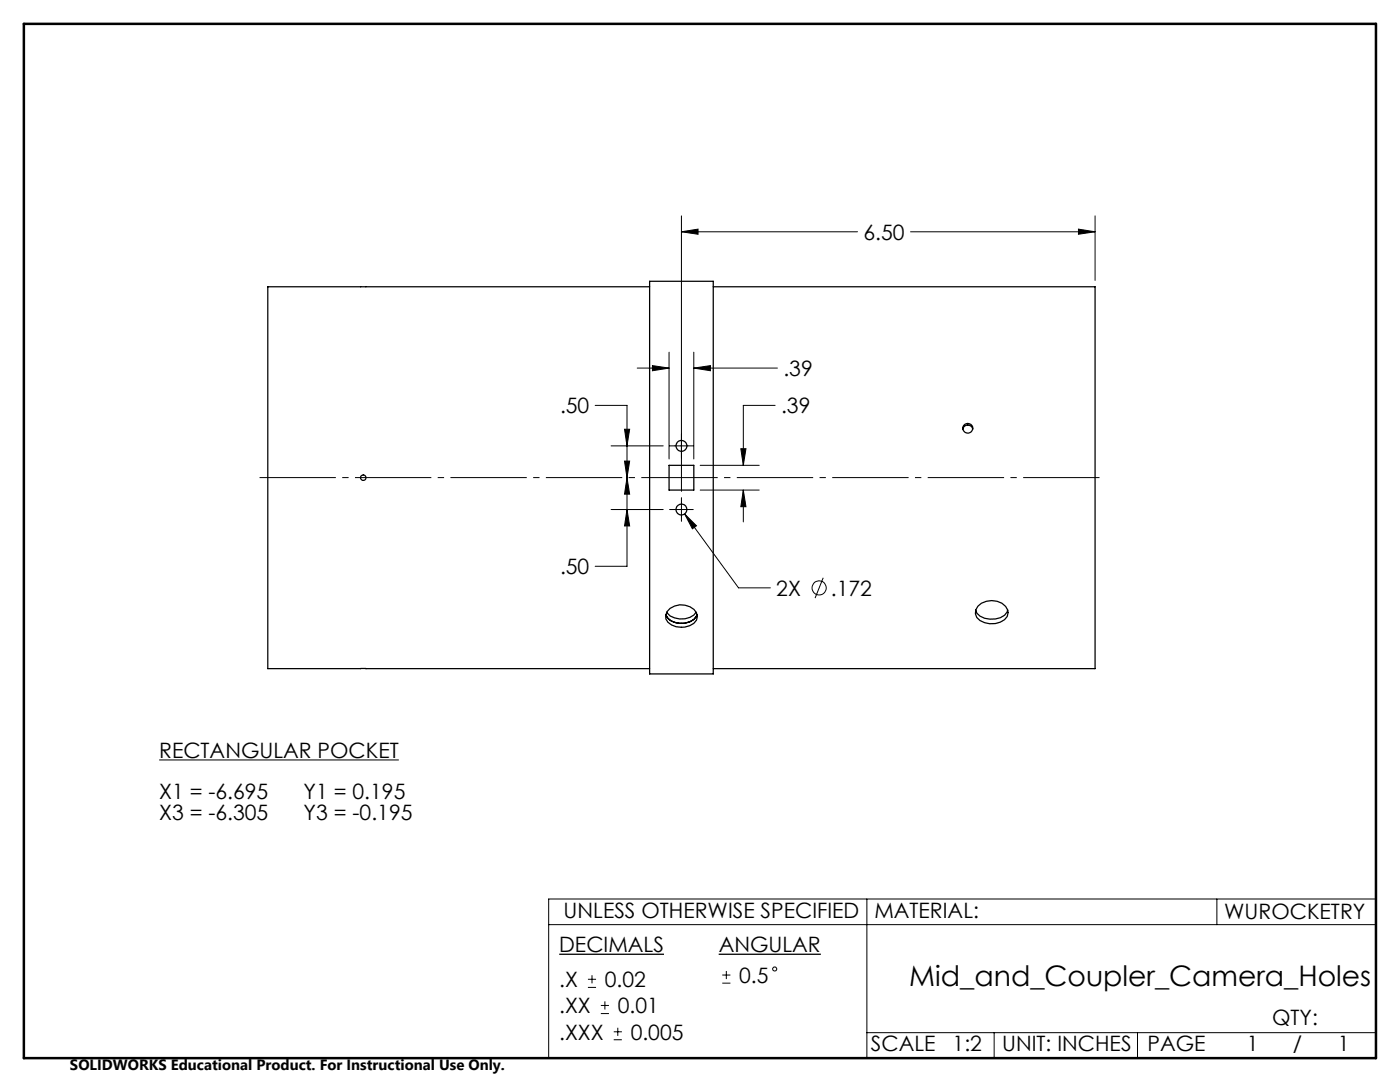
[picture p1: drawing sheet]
<svg xmlns="http://www.w3.org/2000/svg" width="279mm" height="216mm" viewBox="0 0 279 216" stroke-linecap="round" stroke-linejoin="round" font-family="sans-serif">
<g fill="none" stroke="#000" stroke-width=".25">
<path d="M129.6 56.1h12.7v78.4h-12.7zM129.6 57.2h-76.2v76.2h76.2M142.3 57.2h76.2v76.2h-76.2M133.5 92.9h5v4.9h-5zM192.2 85.6a1.01 1.01 0 0 1 .9-.8 1.01 1.01 0 0 1 1 .8M132.9 122.6a3.2 3.2 0 0 0 3.8 1.8 2.49 2.49 0 0 0 2.4-1.8 2.49 2.49 0 0 1-2.4 1.8 3.9 3.9 0 0 1-3.6-1.2zM133.1 122.2a3.8 3.8 0 0 0 5.8 0M133.7 121.4a3.7 3.7 0 0 1 5.3 .9 1.87 1.87 0 0 1-1.3 2.5 3.7 3.7 0 0 1-4.8-1.3v-.7l.2-.8zM195.2 121a3.8 3.8 0 0 1 5.9 .7 1.96 1.96 0 0 1-1.5 2.4 4.3 4.3 0 0 1-4.7-.9l-.2-.7v-.8zM201.1 121.7a2.43 2.43 0 0 1-2.5 1.8 3.9 3.9 0 0 1-3.7-1.2l-.2-.6"/>
<circle cx="72.5" cy="95.3" r=".55"/>
<circle cx="136" cy="89" r="1.09"/>
<circle cx="193.1" cy="85.5" r=".97"/>
<circle cx="136" cy="101.7" r="1.09"/>
</g>
<g fill="none" stroke="#000" stroke-width=".2">
<path d="M136 46.2l3.3-.5v1zM136 43.1v54.9M136 46.2h35.1M181.7 46.2h36.8M215.2 45.7l3.3 .5-3.3 .5zM218.5 43.1v12.9M127.2 73.4h6.3M130.2 73l3.3 .4-3.3 .6zM133.5 70.3v21.3M138.5 73.4l3.3-.4v1zM138.5 70.3v21.3M138.5 73.4h16.7"/>
<path d="M118.8 80.9h6.3v32.1h-6.3M122 89h10.4M124.6 85.7h1.1l-.6 3.3zM124.6 92h1.1l-.6 3.3zM125.1 95.3l.6 3.3h-1.1zM133.6 89h4.8M136 99.3v4.7M139.7 97.8h11.8M139.7 92.9h11.8M147.8 89.5h1.1l-.6 3.4zM148.3 97.8v6.3M148.3 97.8l.6 3.3h-1.1z"/>
<path d="M154.7 80.9h-6.4v12M122 101.7h10.4M125.1 101.7l.6 3.3h-1.1zM133.6 101.7h4.8M136.6 102.6l2.4 2.3-.8 .6zM136.6 102.6l10.8 14.7h6.3M164.3 115.3l-1.6 4M31.8 151.6h47.8M173 179.4v31.7M242.9 179.4v5.1M274.6 179.4h-165.1v31.7M109.5 184.5h165.1"/>
<path d="M117.3 197h1.7M117.3 195.4h1.7M118.1 194.6v1.6M120.7 199.8v1.6M144.1 196.2h1.7M144.1 194.6h1.7M145 193.7v1.7M119.9 202.2h1.6M119.9 200.6h1.6M122.5 207.5h1.6M122.5 205.9h1.6M123.3 205.1v1.6"/>
<path d="M173 206.1h101.6M198.4 206.1v5M227 206.1v5"/>
<circle cx="163.5" cy="117.3" r="1.41"/>
<circle cx="154.6" cy="193.4" r=".41"/>
</g>
<path d="M111.6 190.4h20.9M143.4 190.4h20.4" fill="none" stroke="#000" stroke-width=".26"/>
<path d="M50.7 95.3h169.9" fill="none" stroke="#000" stroke-width=".2" stroke-dasharray="15.2 1.3 1.3 1.3" stroke-dashoffset="-1.1" stroke-linecap="butt"/>
<path d="M4.8 4.8h269.8v206.3h-269.8z" fill="none" stroke="#000" stroke-width=".5"/>
<path d="M125.1 95.3l.6 3.3h-1.1zM124.6 85.7h1.1l-.6 3.3zM125.1 101.7l.6 3.3h-1.1zM124.6 92h1.1l-.6 3.3zM215.2 45.7l3.3 .5-3.3 .5zM136 46.2l3.3-.5v1zM148.3 97.8l.6 3.3h-1.1zM147.8 89.5h1.1l-.6 3.4zM138.5 73.4l3.3-.4v1zM130.2 73l3.3 .4-3.3 .6zM136.6 102.6l1.6 2.9 .8-.6z" fill="#000"/>
<text font-size="5.6" x="181.5" y="196.7">Mid_and_Coupler_Camera_Holes</text>
<g font-size="4.2">
<text x="172.3" y="47.8">6.50</text>
<text x="156.3" y="75">.39</text>
<text x="111.8" y="82.5">.50</text>
<text x="155.9" y="82.5">.39</text>
<text x="111.8" y="114.6">.50</text>
<text x="154.9" y="118.8">2X</text>
<text x="165.8" y="118.8">.172</text>
<text x="31.8" y="151.2">RECTANGULAR POCKET</text>
<text x="31.8" y="159.5">X1 = -6.695</text>
<text x="60.6" y="159.5">Y1 = 0.195</text>
<text x="31.8" y="163.7">X3 = -6.305</text>
<text x="60.6" y="163.7">Y3 = -0.195</text>
<text x="112.5" y="183.3">UNLESS OTHERWISE SPECIFIED</text>
<text x="174.5" y="183.1">MATERIAL:</text>
<text x="244.3" y="183.3">WUROCKETRY</text>
<text x="111.6" y="190">DECIMALS</text>
<text x="143.4" y="190">ANGULAR</text>
<text x="111.6" y="197">.X</text>
<text x="120.7" y="197">0.02</text>
<text x="147.5" y="196.1">0.5</text>
<text x="111.6" y="202.2">.XX</text>
<text x="123.3" y="202.2">0.01</text>
<text x="111.6" y="207.5">.XXX</text>
<text x="125.9" y="207.5">0.005</text>
<text x="173.8" y="209.8">SCALE</text>
<text x="190.1" y="209.8">1:2</text>
<text x="200" y="209.8">UNIT: INCHES</text>
<text x="229" y="209.8">PAGE</text>
<text x="248.8" y="209.8">1</text>
<text x="253.9" y="204.5">QTY:</text>
<text x="258" y="209.8">/</text>
<text x="267" y="209.8">1</text>
</g>
<text font-size="3" x="14" y="213.5">SOLIDWORKS Educational Product. For Instructional Use Only.</text>
</svg>
